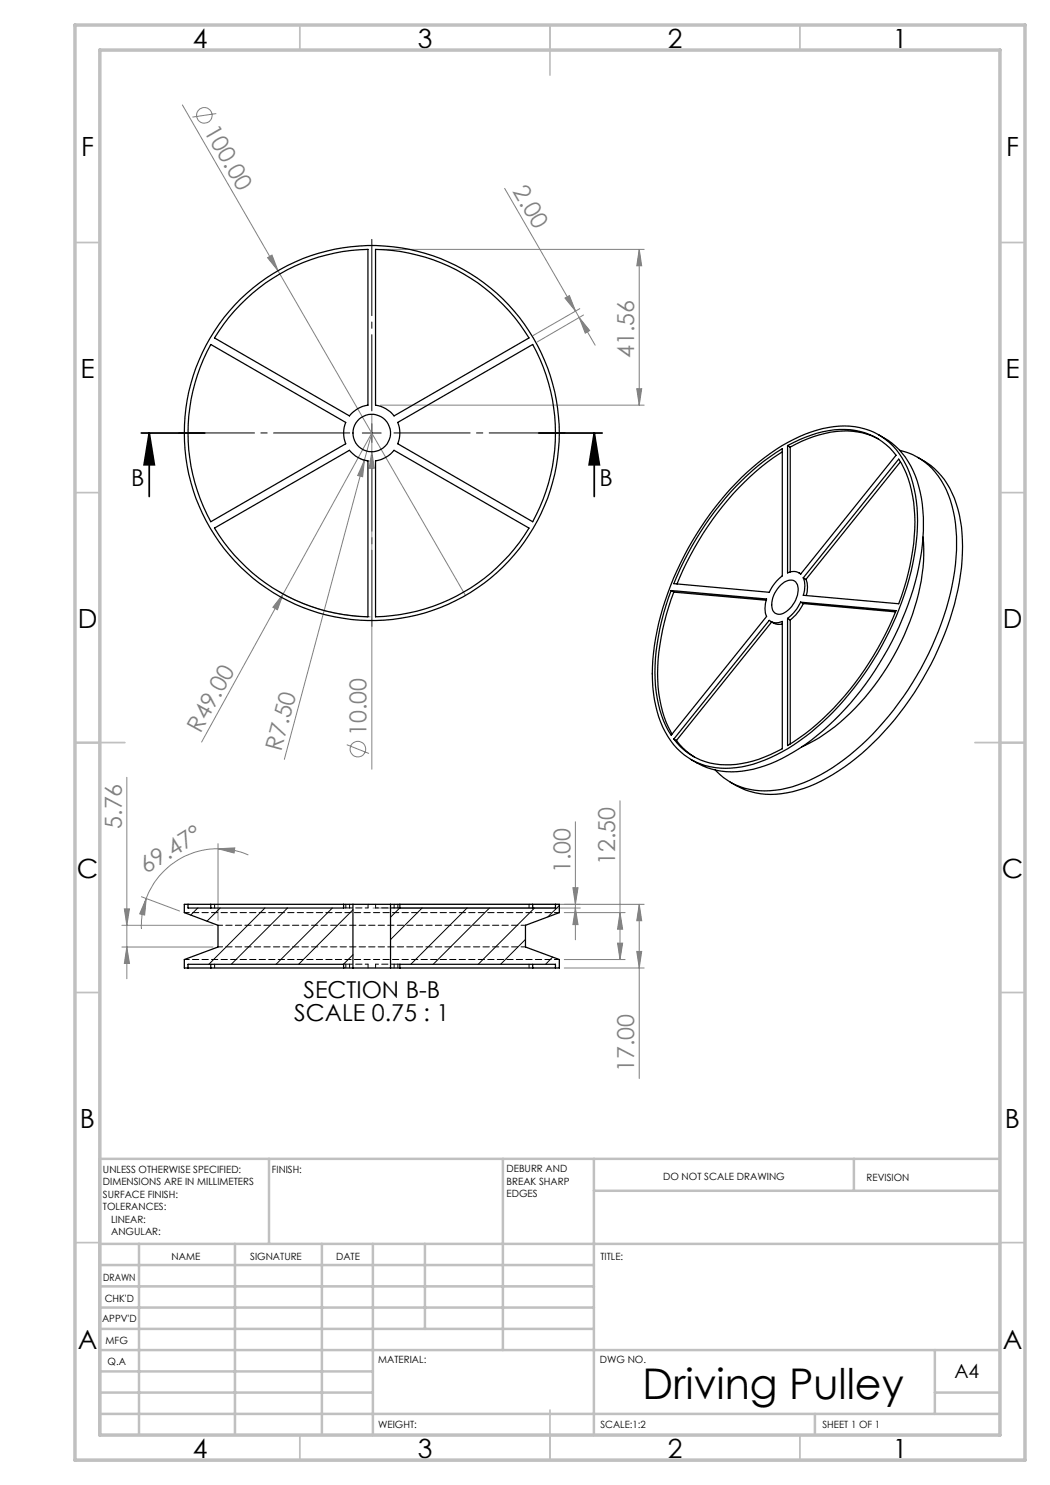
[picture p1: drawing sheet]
<svg xmlns="http://www.w3.org/2000/svg" width="210mm" height="297mm" viewBox="0 0 210 297" stroke-linecap="round" stroke-linejoin="round" font-family="sans-serif">
<g fill="none" stroke="#808080" stroke-width=".2">
<path d="M36.5 21l56.6 98.1M43.3 22.7l-4.8 .7M100.9 37.7l14.2 24.5M53.5 51.5l.9-.5 1.2 3.1zM76.1 49.9h52.7M113 59.6l.9-.5 1.2 3.1zM127.8 49.9l.5 3.3h-.9zM127.8 49.9v31.1M115.1 62.2l.8 1.3M115.9 63.5l2 2.6-.8 .5zM115.9 63.5l3.1 5.5M116 61.7l-9.4 5.4"/>
<path d="M116.7 63l-9.3 5.4M127.4 77.7h.9l-.5 3.3zM72 91.7l1.3 .4 .8 .1M72.9 92l-.4 3.4-1-.3zM72.9 92l1.5-5.4-17.8 32.2M72.9 92l-16 59.9M74.4 90.3l.5 3.4h-1.1zM74.4 82.9v70.9M76.1 81h52.7M55.7 118.3a36.6 36.6 0 0 0 18.4 5.1M56.6 118.8l-1.1 3.2-.9-.5zM56.6 118.8l-16.3 29.6"/>
<path d="M25.4 155.5v40.3M69.4 148.9l4.4 1.8M28.3 179.3l7.6 2.9M29.2 179.7l-.3 3.3-1-.2zM29.2 179.7a15.3 15.3 0 0 0-.9 6.1M43.6 169.8l3.4-.2-.2 1zM43.6 169.8a15.3 15.3 0 0 0-14.4 9.9M43.6 169.8a15 15 0 0 1 6.1 1.2M43.6 168.7v15.4M114.6 177.5h1l-.5 3.4zM115.1 164.4v23.6M124 160.2v31.7"/>
<path d="M24.4 185.1h18.2M24.4 189.4h18.2M24.9 181.8h1l-.5 3.3zM25.4 189.4l.5 3.3h-1zM74.6 181.6h41.5M112.9 193.6h15.9M112.9 182.5h12.1M112.9 191.9h12.1M115.1 181.6l.5 3.3h-1zM123.5 188.6h1l-.5 3.3zM124 182.5l.5 3.3h-1zM127.4 190.3h.9l-.5 3.3z"/>
<path d="M127.8 180.9l.5 3.2h-.9zM127.8 180.9v34.8M128.8 180.9h-49"/>
<circle cx="40.9" cy="23.1" r="1.55"/>
<circle cx="71.6" cy="149.8" r="1.55"/>
</g>
<path d="M28.3 86.6h12.7M29.8 86.6l1.1 6.4h-2.1zM29.8 86.6v12.7M107.7 86.6h12.7M118.9 86.6l1 6.4h-2.1zM118.9 86.6v12.7" fill="none" stroke="#000" stroke-width=".35"/>
<path d="M70.6 86.6h-35.6M74.4 82.8v-35.6M74.4 90.3v35.7M78.1 86.6h35.6" fill="none" stroke="#000" stroke-width=".2" stroke-dasharray="15.2 1.3 1.3 1.3" stroke-dashoffset="-.7"/>
<path d="M72.5 86.6h3.7M74.4 84.7v3.8" fill="none" stroke="#000" stroke-width=".2"/>
<g fill="none" stroke="#c0c0c0" stroke-width=".35">
<path d="M60 5v5M110 5v10M160 5v5M15 48.5h5M200 48.5h5M15 98.5h5M200 98.5h5M15 148.5h10M195 148.5h10M15 198.5h5M200 198.5h5M15 248.5h5"/>
<path d="M200 248.5h5M60 287v5M110 282v10M160 287v5"/>
</g>
<g fill="none" stroke="#c0c0c0" stroke-width=".5">
<path d="M53.8 231.8v17M100.6 231.8v38.2M118.8 231.8v55.2M118.8 238.2h81.2M170.8 231.8v6.4M200 231.8h-180v55.2M20 248.8h180M20 257.3h98.8M20 253h98.8M27.8 248.8v38.2M47 248.8v38.2M64.4 248.8v38.2"/>
<path d="M74.6 248.8v38.2M85 248.8v17M20 265.8h98.8M20 261.5h98.8M20 278.5h54.6M20 274.3h54.6M20 270h180M187 278.5h13M187 270v12.8M20 282.8h180M163 282.8v4.2"/>
</g>
<path d="M15 5h190v287h-190zM20 10h180v277h-180z" fill="none" stroke="#c0c0c0" stroke-width=".7"/>
<path d="M118.9 86.6l1 6.4h-2.1zM29.8 86.6l1.1 6.4h-2.1z" fill="#000"/>
<g fill="#808080">
<path d="M53.5 51.5l.9-.5 1.2 3.1z"/>
<path d="M56.6 118.8l-1.1 3.2-.9-.5z"/>
<path d="M72.9 92l-.4 3.4-1-.3z"/>
<path d="M74.4 90.3l.5 3.4h-1.1z"/>
<path d="M43.6 169.8l3.4-.2-.2 1zM29.2 179.7l-.3 3.3-1-.2z"/>
<path d="M115.1 181.6l.5 3.3h-1zM114.6 177.5h1l-.5 3.4z"/>
<path d="M127.8 49.9l.5 3.3h-.9zM127.4 77.7h.9l-.5 3.3zM127.8 180.9l.5 3.2h-.9zM127.4 190.3h.9l-.5 3.3zM124 182.5l.5 3.3h-1zM123.5 188.6h1l-.5 3.3zM24.9 181.8h1l-.5 3.3zM25.4 189.4l.5 3.3h-1z"/>
<path d="M113 59.6l.9-.5 1.2 3.1zM115.9 63.5l2 2.6-.8 .5z"/>
</g>
<g fill="none" stroke="#000" stroke-width=".25">
<path d="M75.1 49.9a36.8 36.8 0 0 1 30.7 17.7l-27 15.6a5.7 5.7 0 0 0-3.7-2.2zM42.2 68.9l26.9 15.6a5.6 5.6 0 0 0 0 4.3l-26.9 15.5a36.8 36.8 0 0 1 0-35.4zM48 61a36.5 36.5 0 0 1 25.6-11.1v31.1a5.7 5.7 0 0 0-3.7 2.2l-27-15.6a36.5 36.5 0 0 1 5.1-6.6zM75.1 92.2a5.9 5.9 0 0 0 3.7-2.1l27 15.5a36.9 36.9 0 0 1-30.7 17.8zM79.6 84.5l26.9-15.6a36.8 36.8 0 0 1 0 35.4l-26.9-15.5a5.6 5.6 0 0 0 0-4.3zM147.2 97.3a43.6 43.6 0 0 1 9.3-7.6v25.5a8.8 8.8 0 0 0-2.7 3.3l-19-1.8a63 63 0 0 1 12.4-19.4zM148.3 95.5a35.8 35.8 0 0 1 16.2-9.8 14.1 14.1 0 0 1 14.7 4.2 21.4 21.4 0 0 1 4.3 12.9 52.9 52.9 0 0 1-7.1 26.4 55.5 55.5 0 0 1-18.8 20.5 23.5 23.5 0 0 1-13.5 3.9 13.4 13.4 0 0 1-12-9.2 32.4 32.4 0 0 1-.7-18.2 62.1 62.1 0 0 1 16.9-30.7zM156.5 90.4a54.8 54.8 0 0 0-19.2 22.1l-1.9 4.3M157.5 89.1a21.3 21.3 0 0 1 13.5-3 12.5 12.5 0 0 1 8.2 4.9l-19.1 23.8a2.26 2.26 0 0 0-2.6-.2zM157.5 89.1l.5 .3M158 89.4v25M175.6 87.8a15.2 15.2 0 0 0-11.7-.8l-3.5 1.2-2.4 1.2"/>
<path d="M175.7 87a15.6 15.6 0 0 1 8.3 11.5 41.6 41.6 0 0 1-2.4 22.4 60 60 0 0 1-20.5 28 26.8 26.8 0 0 1-14.8 5.5 14.5 14.5 0 0 1-8.1-2.5M179.7 91.8a24.5 24.5 0 0 1 3.1 15.4 47.9 47.9 0 0 1-3.1 13.6l-19-1.7a4.9 4.9 0 0 0 0-3.5zM180 90.1a13.6 13.6 0 0 1 9.7 8.9 32.5 32.5 0 0 1 .7 18.2 61.3 61.3 0 0 1-21.5 34.6 28.8 28.8 0 0 1-14.9 6.3 13.2 13.2 0 0 1-10.9-4.1M180.1 92.4l-18.9 23.5M183.6 91.5a15.3 15.3 0 0 1 8 10.3 38.3 38.3 0 0 1-1.2 20.6 61 61 0 0 1-20.3 30.1 28.5 28.5 0 0 1-14.9 6.4 14.5 14.5 0 0 1-9.2-2.5M42.9 105.6l27-15.5a5.9 5.9 0 0 0 3.7 2.1v31.2a36.9 36.9 0 0 1-30.7-17.8zM134.2 118.1l19.1 1.7a4.9 4.9 0 0 0 0 3.5l-19.1 23.7a24.6 24.6 0 0 1-3.1-15.4 49.9 49.9 0 0 1 3.1-13.5zM134.2 118.1l.6 .3M134.8 118.4a44.1 44.1 0 0 0-3 20.3 21.2 21.2 0 0 0 2.6 8.1M134.8 118.4l18.4 1.6M156.2 117a2.26 2.26 0 0 1 2.9-.6 3.7 3.7 0 0 1-.2 4.1 3.9 3.9 0 0 1-3.4 2.3 1.81 1.81 0 0 1-1.1-2.3 5.8 5.8 0 0 1 1.8-3.5zM159.8 114.6l.4 .2"/>
<path d="M160.7 115.6l.5 .3M161.2 115.9a4.7 4.7 0 0 1 .1 3.2M184.6 107.4a40.8 40.8 0 0 1-5 22.3 45.5 45.5 0 0 1-16.8 18.5l-2.4 1.2M153.8 124.1a2.34 2.34 0 0 0 2.7 .2v25.5a21 21 0 0 1-14.5 2.8 12.7 12.7 0 0 1-7.2-4.8zM154.2 124.3l1 .5h1.3M154.3 124.4l-19 23.7M157.5 123.7l.5 .3M158 124v24.8M160.1 120.4l19.1 1.7a58.3 58.3 0 0 1-19.3 25.5l-2.4 1.5v-25.4M160.1 120.4a9 9 0 0 1-2.6 3.3M160.1 120.4l.6 .3M160.7 120.7a9.6 9.6 0 0 1-2.7 3.3"/>
<path d="M160.7 120.7l18.4 1.7M134.8 147.8l.5 .3M135.3 148.1a12.6 12.6 0 0 0 3.6 3.3M37.6 193.6h4.6M37.6 180.9h4.6M37.6 180.9h-.7v1.6l6.7 2.6v4.3l-6.7 2.5v1.7h.7M37.6 180.9v.7h31.1v-.7M37.6 193.6v-.7h31.1v.7M42.2 180.9v.7M42.2 192.9v.7M42.2 180.9h28.4M42.2 193.6h28.4"/>
<path d="M70.6 180.9h7.5M70.6 193.6h7.5M70.6 180.9v12.7M78.1 180.9v12.7M78.1 180.9h28.4M78.1 193.6h28.4M80 180.9v.7h31.1v-.7M80 193.6v-.7h31.1v.7M106.5 193.6h4.6M106.5 180.9h4.6M106.5 180.9v.7M106.5 192.9v.7"/>
<path d="M111.1 180.9h.8v1.6l-6.8 2.6v4.3l6.8 2.5v1.7h-.8"/>
<circle cx="74.3" cy="86.6" r="3.8"/>
<circle cx="74.4" cy="86.6" r="37.5"/>
</g>
<g fill="none" stroke="#000" stroke-width=".2">
<path d="M39.5 181.6l-1.4 1.4M44 181.6l-2.6 2.7M53 181.6l-11.2 11.3M57.5 181.6l-11.3 11.3M66.5 181.6l-11.3 11.3M70.6 191l-1.9 1.9M70.6 182l-10.9 10.9M80 181.6l-1.9 1.8M84.4 181.6l-6.3 6.3M93.4 181.6l-11.2 11.3M97.9 181.6l-11.3 11.3M105.1 187.9l-5 5"/>
<path d="M106.9 181.6l-11.3 11.3M110.5 191.4l-1.4 1.5M111.9 181.1l-2.3 2.3"/>
</g>
<path d="M36.9 191.9h75M36.9 182.5h75" fill="none" stroke="#000" stroke-width=".2" stroke-dasharray="1.3 .6" stroke-dashoffset=".3"/>
<g fill="none" stroke="#000" stroke-width=".2" stroke-dasharray="1.3 .6" stroke-dashoffset=".4">
<path d="M42.9 192.8v.8M42.9 180.8v.8M43.6 189.4h61.5M43.6 185.1h61.5M69.2 193.6v-.8M69.2 180.8v.8M69.2 192.8h.7M69.2 181.6h.7M69.9 192.8v.8M69.9 181.6v-.8M73.6 193.6v-.8M73.6 180.8v.8"/>
<path d="M75.1 192.8v.8M75.1 181.6v-.8M78.8 193.6v-.8M78.8 180.8v.8M79.6 192.8v.8M79.6 181.6v-.8M79.6 192.8h-.8M79.6 181.6h-.8M105.8 193.6v-.8M105.8 181.6v-.8"/>
</g>
<path d="M68.7 192.8h.5M68.7 181.6h.5M79.6 192.8h.4M79.6 181.6h.4" fill="none" stroke="#000" stroke-width=".2" stroke-dasharray="1.3 .6"/>
<path d="M69.9 192.8h3.7M69.9 181.6h3.7M75.1 192.8h3.7M75.1 181.6h3.7" fill="none" stroke="#000" stroke-width=".2" stroke-dasharray="1.3 .6" stroke-dashoffset=".7"/>
<text font-size="8.5" x="128.5" y="279.7">Driving Pulley</text>
<g font-size="5.3">
<text x="38.5" y="9.5">4</text>
<text x="83.5" y="9.5">3</text>
<text x="133.6" y="9.5">2</text>
<text x="178.6" y="9.5">1</text>
<text x="16.2" y="31.3">F</text>
<text x="201.2" y="31.3">F</text>
<text x="16.1" y="75.5">E</text>
<text x="201.1" y="75.5">E</text>
<text x="15.5" y="125.5">D</text>
<text x="200.5" y="125.5">D</text>
<text x="15.4" y="175.5">C</text>
<text x="200.4" y="175.5">C</text>
<text x="16" y="225.5">B</text>
<text x="201" y="225.5">B</text>
<text x="15.5" y="269.8">A</text>
<text x="200.5" y="269.8">A</text>
<text x="38.5" y="291.5">4</text>
<text x="83.5" y="291.5">3</text>
<text x="133.6" y="291.5">2</text>
<text x="178.6" y="291.5">1</text>
</g>
<g font-size="4.7" fill="#808080">
<text x="40.7" y="26.1" transform="rotate(60 40.7 26.1)">100.00</text>
<text x="102.5" y="38.3" transform="rotate(60 102.5 38.3)">2.00</text>
<text x="126.9" y="71.7" transform="rotate(-90 126.9 71.7)">41.56</text>
<text x="40.1" y="146.8" transform="rotate(-61 40.1 146.8)">R49.00</text>
<text x="73.3" y="147.2" transform="rotate(-90 73.3 147.2)">10.00</text>
<text x="56.2" y="150.3" transform="rotate(-75 56.2 150.3)">R7.50</text>
<text x="24.4" y="165.8" transform="rotate(-90 24.4 165.8)">5.76</text>
<text x="123" y="173.1" transform="rotate(-90 123 173.1)">12.50</text>
<text x="29.2" y="174.8" transform="rotate(-32 29.2 174.8)">69.47°</text>
<text x="114.1" y="174.7" transform="rotate(-90 114.1 174.7)">1.00</text>
<text x="126.9" y="214.4" transform="rotate(-90 126.9 214.4)">17.00</text>
</g>
<g font-size="4.7">
<text x="26.3" y="97.1">B</text>
<text x="119.9" y="97.1">B</text>
<text x="60.7" y="199.7">SECTION B-B</text>
<text x="58.8" y="204.2">SCALE 0.75 : 1</text>
</g>
<text font-size="3.9" x="190.9" y="275.5">A4</text>
<g font-size="2">
<text x="20.6" y="234.6">UNLESS OTHERWISE SPECIFIED:</text>
<text x="20.6" y="237.1">DIMENSIONS ARE IN MILLIMETERS</text>
<text x="20.6" y="239.6">SURFACE FINISH:</text>
<text x="54.4" y="234.6">FINISH:</text>
<text x="101.3" y="234.5">DEBURR AND</text>
<text x="101.3" y="237">BREAK SHARP</text>
<text x="101.3" y="239.5">EDGES</text>
<text x="132.6" y="236">DO NOT SCALE DRAWING</text>
<text x="173.3" y="236.2">REVISION</text>
<text x="20.6" y="242.1">TOLERANCES:</text>
<text x="22.2" y="244.6">LINEAR:</text>
<text x="22.2" y="247.1">ANGULAR:</text>
<text x="34.3" y="252">NAME</text>
<text x="50" y="251.9">SIGNATURE</text>
<text x="67.2" y="251.9">DATE</text>
<text x="120.1" y="251.9">TITLE:</text>
<text x="20.6" y="256.1">DRAWN</text>
<text x="20.9" y="260.3">CHK'D</text>
<text x="20.4" y="264.4">APPV'D</text>
<text x="21.1" y="268.8">MFG</text>
<text x="21.5" y="273">Q.A</text>
<text x="75.6" y="272.5">MATERIAL:</text>
<text x="120" y="272.5">DWG NO.</text>
<text x="75.6" y="285.5">WEIGHT:</text>
<text x="120.1" y="285.6">SCALE:1:2</text>
<text x="164.5" y="285.6">SHEET 1 OF 1</text>
</g>
</svg>
